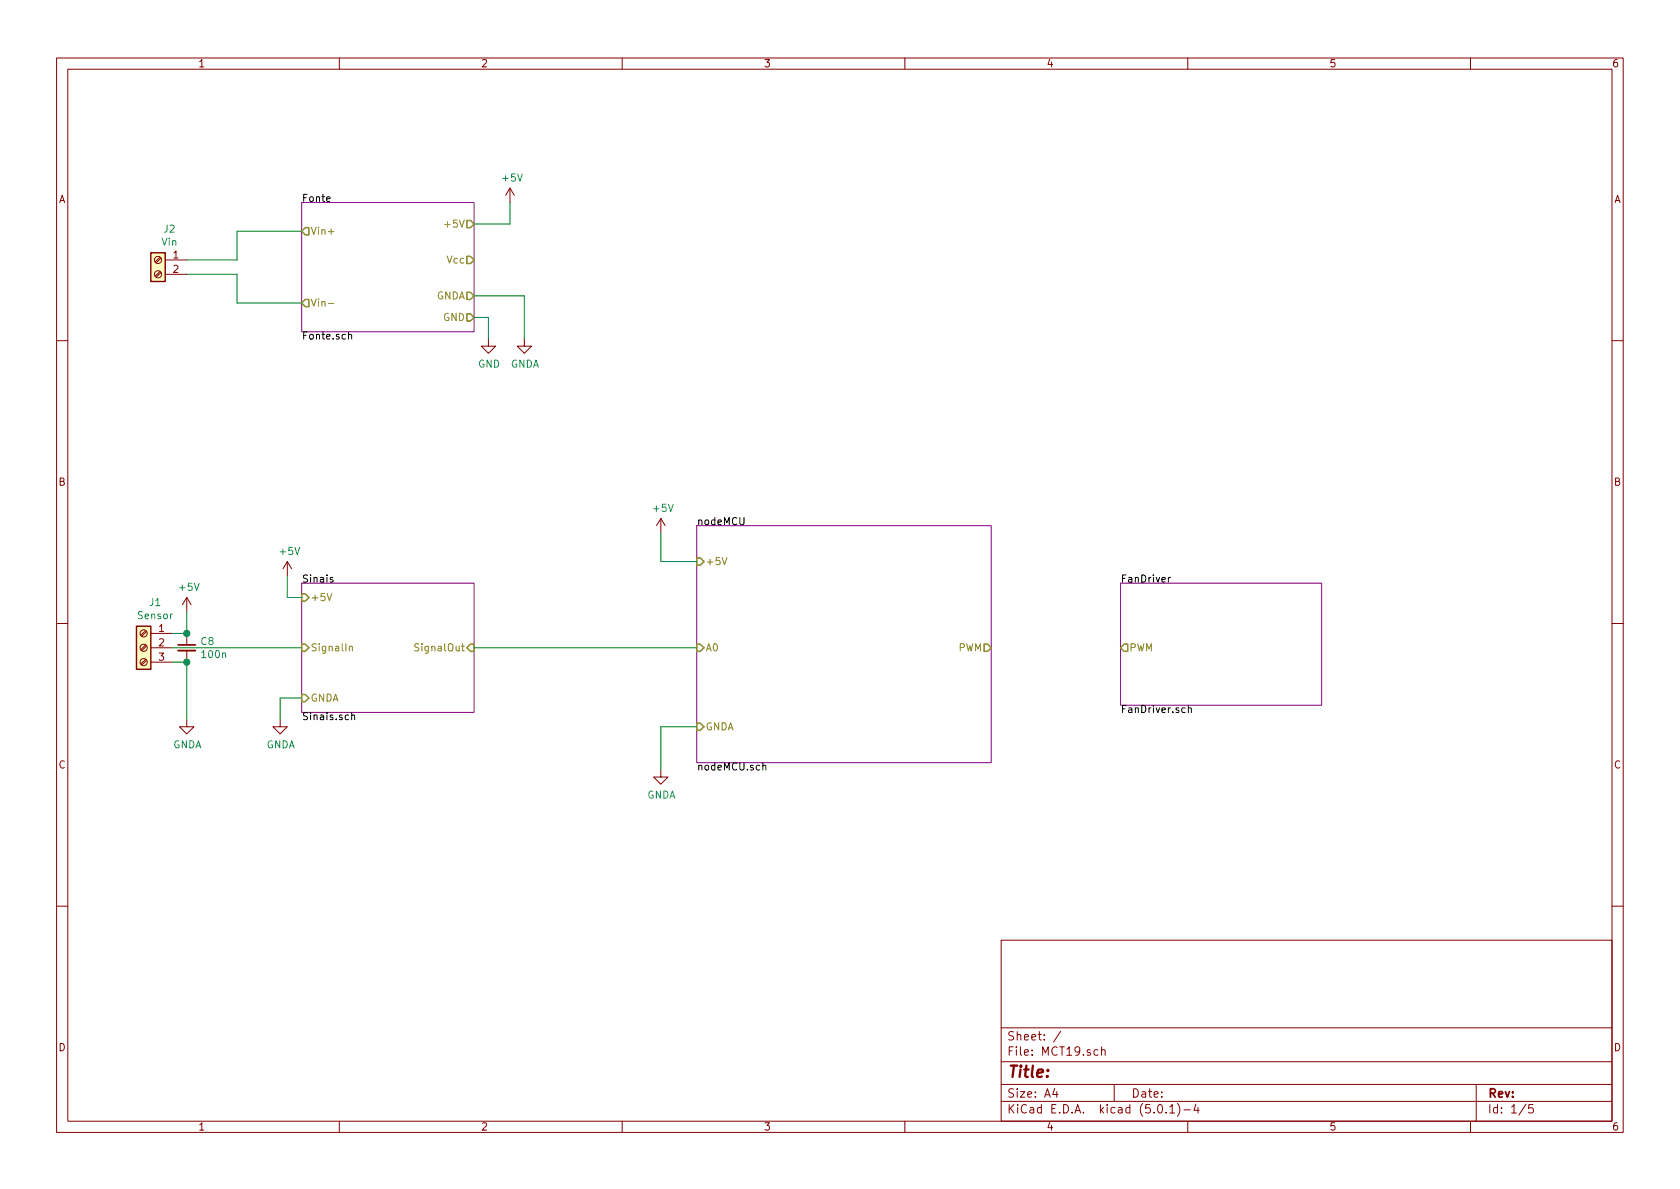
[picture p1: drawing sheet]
<svg xmlns="http://www.w3.org/2000/svg" width="297mm" height="210mm" viewBox="0 0 297 210" stroke-linecap="round" stroke-linejoin="round" font-family="sans-serif">
<g fill="none" stroke="#840000" stroke-width=".18">
<path d="M10 10.3h277v189.9h-277zM12 12.2h273v186.1h-273zM60 10.3v1.9M110 10.3v1.9M160 10.3v1.9M210 10.3v1.9M260 10.3v1.9M90.2 33.3l-.8 1.2M90.2 33.3v2.5M90.2 33.3l.7 1.2M28.3 48l-.9 .8M28.3 45.5l-.9 .8"/>
<path d="M28.5 48.2l-.9 .8M28.5 45.6l-.9 .9M29.2 46h3.8M29.2 48.5h3.8M86.4 59.9v1.3h1.2l-1.2 1.3-1.3-1.3h1.3M92.7 59.9v1.3h1.3l-1.3 1.3-1.3-1.3h1.3M10 60.2h2M285 60.2h2M50.8 99.3l-.8 1.3M50.8 99.3v2.5M50.8 99.3l.8 1.3M116.8 91.7l-.7 1.3"/>
<path d="M116.8 91.7v2.5M116.8 91.7l.8 1.3M10 110.3h2M25.8 116.6l-.9 .8M25.8 114l-.9 .9M25.8 111.5l-.9 .8M25.9 116.8l-.8 .8M25.9 114.2l-.8 .9M25.9 111.7l-.8 .8M26.7 112h3.8M26.7 114.5h3.8M26.7 117.1h3.8"/>
<path d="M33 105.7v2.5M33 112v2M33 115.1v2M33 105.7l-.7 1.2M33 105.7l.8 1.2M285 110.3h2M33 127.2v1.3h1.3l-1.3 1.3-1.3-1.3h1.3M49.5 127.2v1.3h1.3l-1.3 1.3-1.2-1.3h1.2M116.8 136.1v1.3h1.3l-1.3 1.3-1.2-1.3h1.2M10 160.2h2M177 166.3h108v32h-108zM285 160.2h2"/>
<path d="M60 198.3v1.9M110 198.3v1.9M160 198.3v1.9M177 194.8h108M177 191.8h108M177 187.8h108M177 181.8h108M186.5 192.5l-.4 1h1M186.8 193v1M187.6 182.3l-1.3 2M194.1 185.7l-.4-.1-.3 .3 .1 .6 .2 .1 .4-.1M194.8 185.7l.2-.1 .3 .1 .1 .9"/>
<path d="M194.8 185.1v1.5M197 191.8v3M204.8 195.5l.4-.2a.94 .94 0 0 1 0 1.5 .79 .79 0 0 1-.4-1.3zM206.2 196.7v.1M206.8 195.8l.5-.5v1.5M206.8 196.8h.9M208.2 195.1a1.71 1.71 0 0 1 0 2.3M209.3 196.3h1.2M210 198.3v1.9M211.5 195.2l-.4 1.1h.9M211.8 195.8v1M260 198.3v1.9"/>
<path d="M261 191.8v6.5M269.8 195.2l-1.2 2M271 195.3h-.7v.7l.2-.1 .5 .1 .1 .2-.1 .5-.2 .1-.5-.1"/>
<circle cx="27.9" cy="46" r=".63"/>
<circle cx="27.9" cy="48.5" r=".63"/>
<circle cx="25.4" cy="112" r=".63"/>
<circle cx="25.4" cy="117.1" r=".63"/>
<circle cx="25.4" cy="114.5" r=".63"/>
</g>
<path d="M53.3 35.8h30.5v22.9h-30.5zM123.2 93h52.1v41.9h-52.1zM53.3 103.1h30.5v22.9h-30.5zM198.1 103.1h35.6v21.6h-35.6z" fill="none" stroke="#840084" stroke-width=".18"/>
<path d="M61.6 59.3l.2-.2 .3 .1 .1 .8M61.6 58.7v1.3M58.9 102.2l-.4-.1-.1 .2v.2l.5 .1v.3h-.5M206.6 102.1v.8M207 102.1l-.4 .2M62.2 126.6l.2-.2 .3 .1v.8M62.2 126v1.3M134.9 135.5l.2-.2 .3 .1v.8M210.1 125.3l.2-.1h.3v.8M210.1 124.7v1.3" fill="none" stroke="#000" stroke-width=".18"/>
<g fill="none" stroke="#848400" stroke-width=".25">
<path d="M82.5 39h.7l.6 .6-.6 .7h-.7zM54 53h.6v1.2h-.6l-.7-.6zM54 40.3h.6v1.2h-.6l-.7-.6zM82.5 55.5h.7l.6 .6-.6 .7h-.7zM82.5 51.7h.7l.6 .6-.6 .7h-.7zM82.5 45.3h.7l.6 .7-.6 .6h-.7zM123.2 98.7h.6l.7 .6-.7 .6h-.6zM53.3 113.9h.7l.6 .6-.6 .7h-.7zM53.3 105h.7l.6 .7-.6 .6h-.7zM83.2 113.9h.6v1.3h-.6l-.7-.7zM123.2 113.9h.6l.7 .6-.7 .7h-.6zM174 113.9h.6l.7 .6-.7 .7h-.6z"/>
<path d="M198.1 114.5l.7-.6h.6v1.3h-.6zM53.3 122.8h.7l.6 .6-.6 .7h-.7zM123.2 127.9h.6l.7 .6-.7 .7h-.6z"/>
</g>
<path d="M58.1 53.7h.9M58.1 41h.9M127.7 98.6l.4 1.3 .4-1.3M57.8 104.9l.4 1.3 .5-1.3M61.8 114.4l.2-.1h.3v.8M61.8 114.3v.8M74 113.9l-.4-.1-.2 .2v.4l.6 .2v.3l-.2 .2h-.5" fill="none" stroke="#848400" stroke-width=".18"/>
<g fill="#ffffc2" stroke="#ffffc2" stroke-width=".18">
<path d="M26.7 44.7h2.5v5.1h-2.5z"/>
<path d="M24.1 110.7h2.6v7.7h-2.6z"/>
</g>
<path d="M26.7 44.7h2.5v5.1h-2.5zM24.1 110.7h2.6v7.7h-2.6z" fill="none" stroke="#840000" stroke-width=".25"/>
<g fill="none" stroke="#008400" stroke-width=".18">
<path d="M90.2 35.8v3.8h-6.4M33 48.5h8.9v5.1h11.4M53.3 40.9h-11.4v5.1h-8.9M83.8 52.3h8.9v7.6M83.8 56.1h2.6v3.8M116.8 94.2v5.1h6.4M30.5 114.5h22.8M30.5 117.1h2.5v10.1M33 108.2v3.8h-2.5M50.8 101.8v3.9h2.5M83.8 114.5h39.4M53.3 123.4h-3.8v3.8"/>
<path d="M123.2 128.5h-6.4v7.6"/>
</g>
<path d="M31.5 115.1h3" fill="none" stroke="#840000" stroke-width=".33"/>
<path d="M31.5 114h3" fill="none" stroke="#840000" stroke-width=".3"/>
<g fill="#008400" stroke="#008400" stroke-width=".25">
<circle cx="33" cy="117.1" r=".51"/>
<circle cx="33" cy="112" r=".51"/>
</g>
<text font-size="2.8" fill="#840000" x="178" y="190.5">Title:</text>
<g font-size="2.1" fill="#840000">
<text x="178" y="184">Sheet: /</text>
<text x="178" y="186.7">File: MCT19.sch</text>
<text x="178" y="196.9">KiCad E.D.A. kicad (5.0.1)-4</text>
<text x="178" y="194.1">Size: A4</text>
<text x="200" y="194.1">Date:</text>
<text x="263" y="194.1">Rev:</text>
<text x="263" y="196.9">Id: 1/5</text>
</g>
<g font-size="1.8" fill="#840000">
<text x="35" y="11.9">1</text>
<text x="85" y="11.9">2</text>
<text x="135" y="11.9">3</text>
<text x="185" y="11.9">4</text>
<text x="235" y="11.9">5</text>
<text x="285" y="11.9">6</text>
<text x="10.4" y="35.9">A</text>
<text x="285.4" y="35.9">A</text>
<text x="30.6" y="45.7">1</text>
<text x="30.6" y="48.3">2</text>
<text x="10.4" y="85.9">B</text>
<text x="285.4" y="85.9">B</text>
<text x="28.1" y="111.8">1</text>
<text x="28.1" y="114.3">2</text>
<text x="28.1" y="116.8">3</text>
<text x="10.4" y="135.9">C</text>
<text x="285.4" y="135.9">C</text>
<text x="10.4" y="185.9">D</text>
<text x="285.4" y="185.9">D</text>
<text x="35" y="199.9">1</text>
<text x="85" y="199.9">2</text>
<text x="135" y="199.9">3</text>
<text x="185" y="199.9">4</text>
<text x="235" y="199.9">5</text>
<text x="285" y="199.9">6</text>
</g>
<g font-size="1.8">
<text x="53.3" y="35.7">Fonte</text>
<text x="53.3" y="60">Fonte.sch</text>
<text x="123.2" y="92.9">nodeMCU</text>
<text x="53.3" y="103">Sinais</text>
<text x="198.1" y="103">FanDriver</text>
<text x="53.3" y="127.3">Sinais.sch</text>
<text x="198.1" y="126.1">FanDriver.sch</text>
<text x="123.2" y="136.2">nodeMCU.sch</text>
</g>
<g font-size="1.8" fill="#008484">
<text x="89" y="32.1">+5V</text>
<text x="29" y="41.1">J2</text>
<text x="28.6" y="43.5">Vin</text>
<text x="84.5" y="65">GND</text>
<text x="90.2" y="65">GNDA</text>
<text x="115.6" y="90.5">+5V</text>
<text x="49.6" y="98.1">+5V</text>
<text x="26.5" y="107.2">J1</text>
<text x="31.8" y="104.5">+5V</text>
<text x="24.4" y="109.5">Sensor</text>
<text x="35.6" y="114.1">C8</text>
<text x="35.8" y="116.4">100n</text>
<text x="30.6" y="132.3">GNDA</text>
<text x="47.1" y="132.3">GNDA</text>
<text x="114.4" y="141.2">GNDA</text>
</g>
<g font-size="1.8" fill="#848400">
<text x="54.9" y="41.5">Vin+</text>
<text x="79.1" y="40.3">+5V</text>
<text x="79.1" y="46.6">Vcc</text>
<text x="77.1" y="53">GNDA</text>
<text x="54.9" y="54.2">Vin-</text>
<text x="78.4" y="56.8">GND</text>
<text x="124.7" y="99.9">+5V</text>
<text x="54.9" y="106.3">+5V</text>
<text x="54.9" y="115.2">SignalIn</text>
<text x="73.9" y="115.2">SignalOut</text>
<text x="124.7" y="115.2">A0</text>
<text x="169.4" y="115.2">PWM</text>
<text x="199.6" y="115.2">PWM</text>
<text x="54.9" y="124.1">GNDA</text>
<text x="124.7" y="129.2">GNDA</text>
</g>
</svg>
